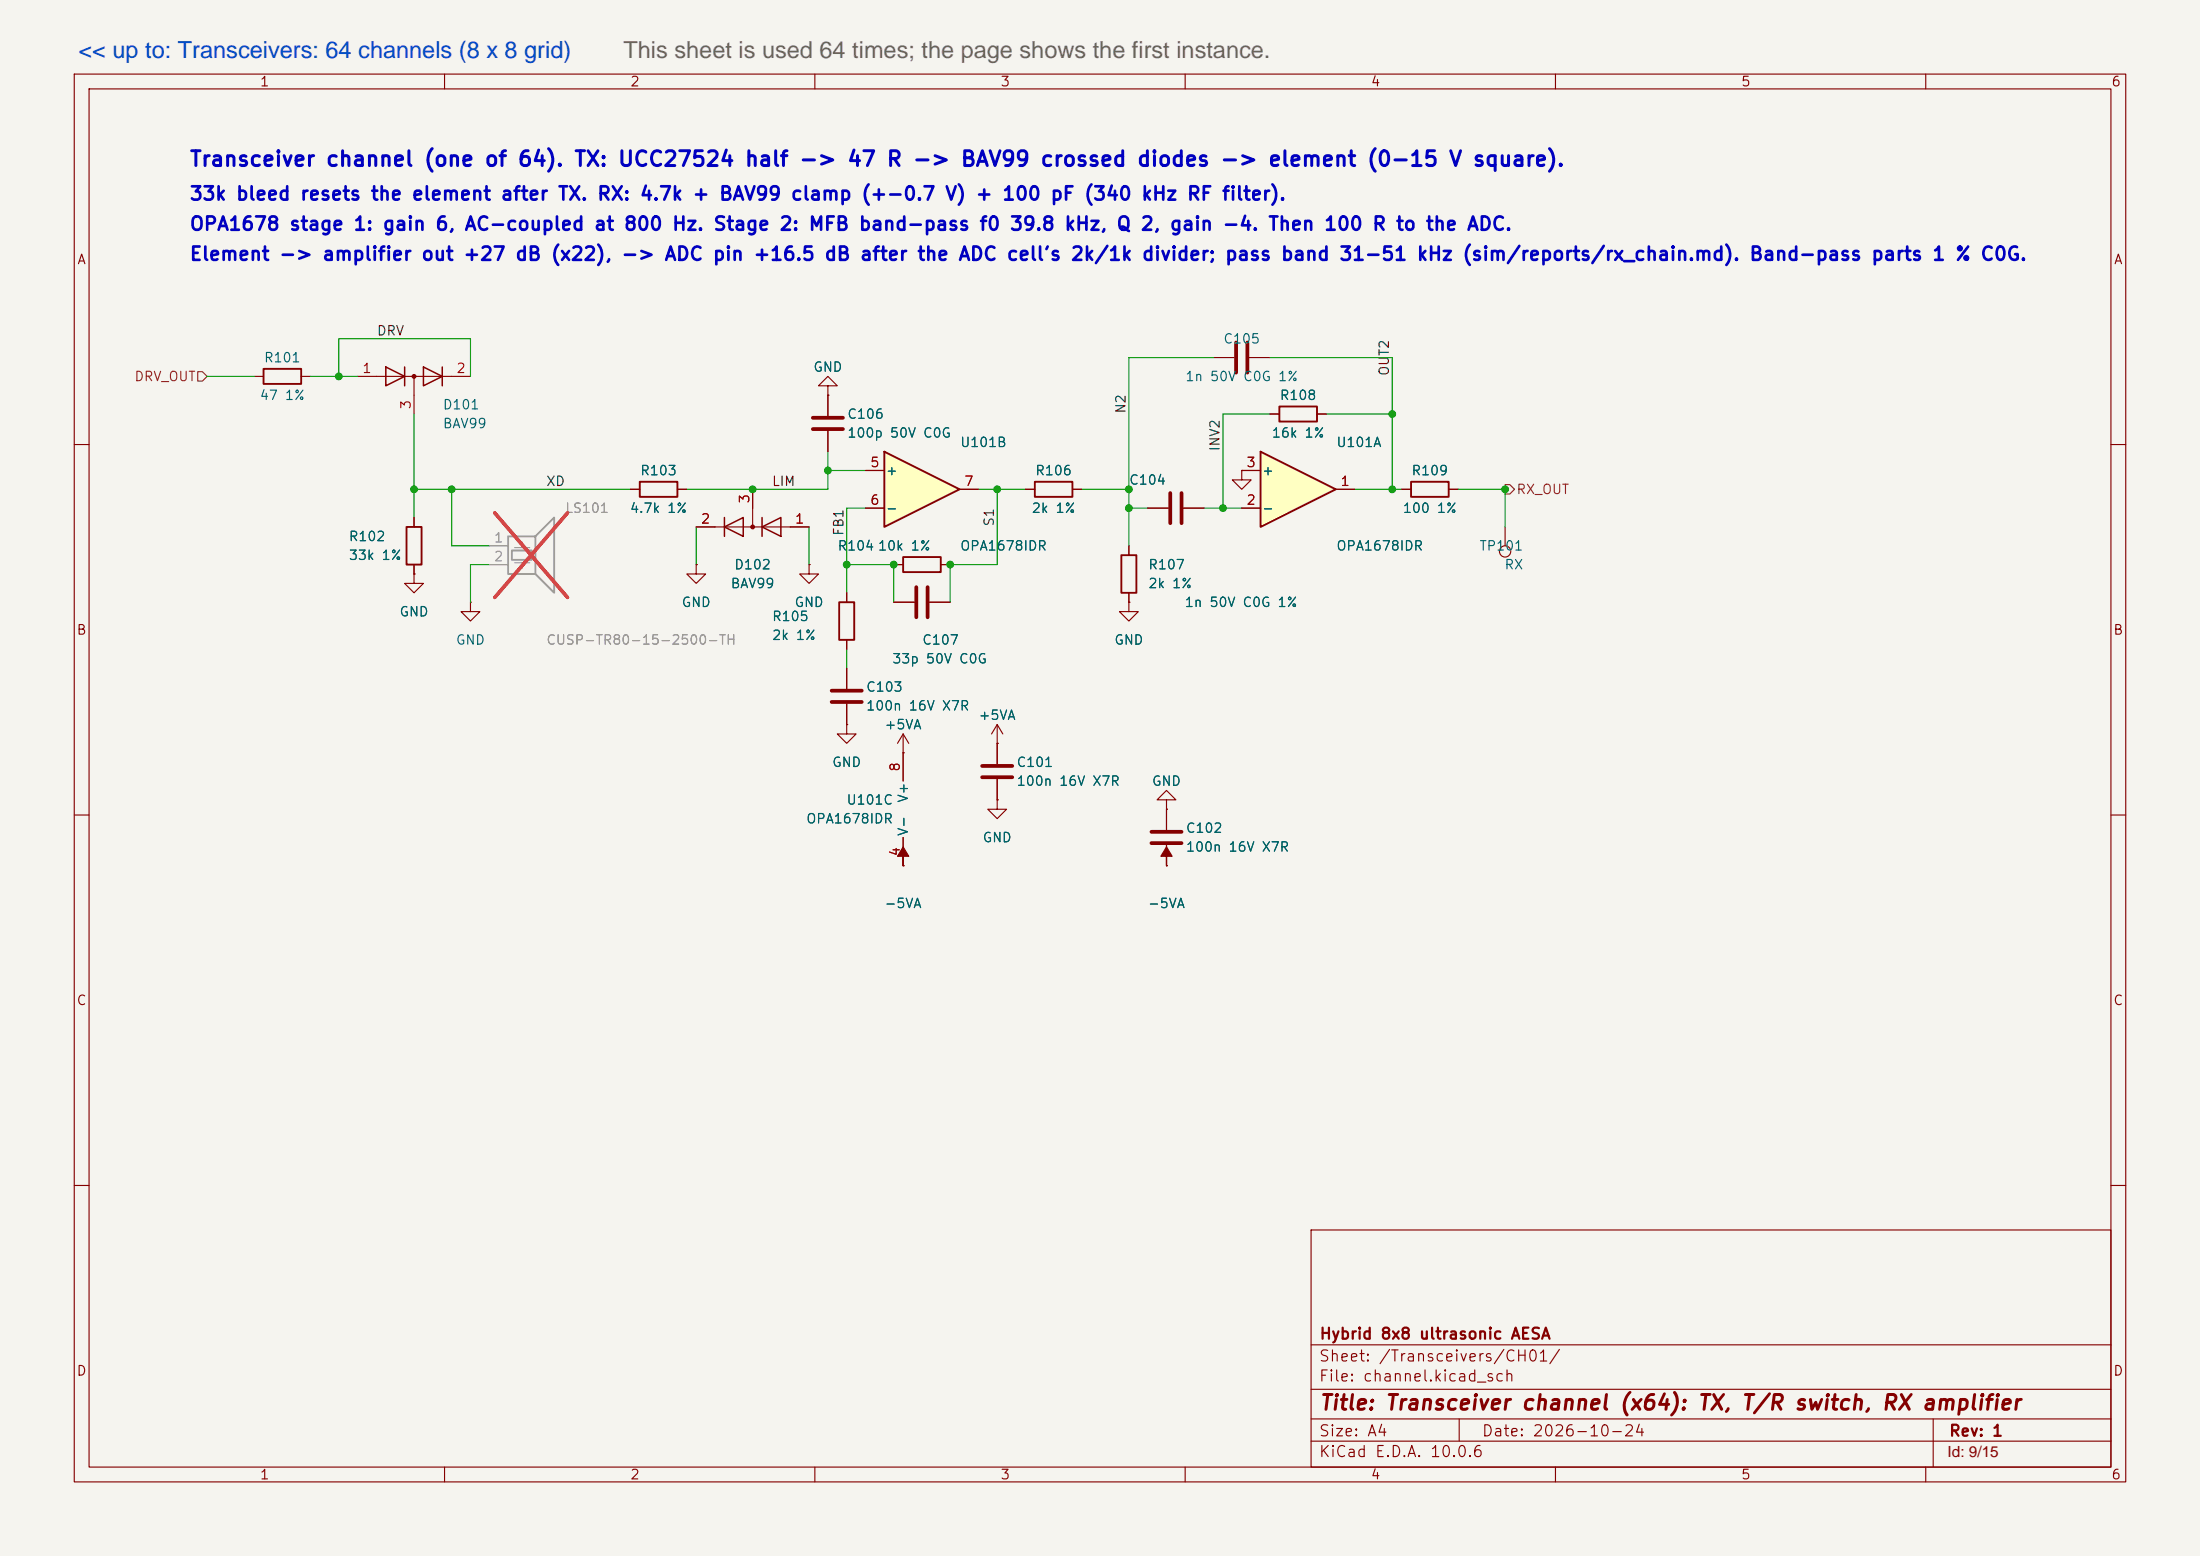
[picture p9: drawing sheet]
<svg xmlns="http://www.w3.org/2000/svg" width="420mm" height="297mm" viewBox="0 0 420 297" stroke-linecap="round" stroke-linejoin="round" font-family="sans-serif">
<path d="M0 0h420.1v297h-420.1z" fill="#f5f4ef" stroke="#f5f4ef" stroke-width=".19"/>
<g fill="none" stroke="#840000" stroke-width=".22">
<path d="M14.2 14.1h391.8v268.8h-391.8zM17 17h386.1v263.1h-386.1zM84.9 14.1v2.9M155.6 14.1v2.9M226.3 14.1v2.9M297.1 14.1v2.9M367.8 14.1v2.9M158.1 73.6h1.8l-1.8-1.7-1.8 1.7h1.8v1.8M158.1 75.4h.1M158.1 75.4v4M14.2 84.9h2.8M79.1 98.8v1.8"/>
<path d="M158.1 82.3v3.9M219.2 97h3.9M226 97h4M237.1 89.8v1.8h1.8l-1.8 1.8-1.7-1.8h1.7M237.1 89.8h.1M403.1 84.9h2.9M79.1 107.8v1.8M170.7 107.8h1.8M179.7 107.8h1.8M215.6 115v1.8h1.8l-1.8 1.8-1.8-1.8h1.8M215.6 115h.1M215.6 104.2v1.8"/>
<path d="M215.6 113.2v1.8M190.4 138.3l-1 1.8M190.4 138.3l1.1 1.8M190.4 138.3v7.6M14.2 155.6h2.8M190.4 141.9h.1M190.4 152.7v1.8h1.8l-1.8 1.8-1.8-1.8h1.8M190.4 152.7h.1M190.4 148.7v4M222.8 154.5v3.9M403.1 155.6h2.9M222.8 161.3v4"/>
<path d="M14.2 226.3h2.8M250.4 234.8h152.7v45.3h-152.7zM403.1 226.3h2.9M250.4 256.7h152.7M250.4 275.1h152.7M250.4 270.9h152.7M250.4 265.2h152.7M278.7 270.9v4.2M369.2 270.9v9.2M84.9 280.1v2.8M155.6 280.1v2.8M226.3 280.1v2.8"/>
<path d="M297.1 280.1v2.8M367.8 280.1v2.8"/>
</g>
<path d="M155.2 79.8h5.8M155.2 81.9h5.8M223.5 94.1v5.8M225.7 94.1v5.8M187.6 146.2h5.7M187.6 148.4h5.7M219.9 158.8h5.8M219.9 161h5.8" fill="none" stroke="#840000" stroke-width=".72"/>
<path d="M77.6 100.6h2.9v7.2h-2.9zM172.5 106.3h7.2v2.9h-7.2zM214.2 106h2.8v7.2h-2.8z" fill="none" stroke="#840000" stroke-width=".36"/>
<path d="M240.7 86.2l14.4 7.2-14.4 7.2z" fill="#ffffc2"/>
<path d="M240.7 86.2l14.4 7.2-14.4 7.2z" fill="none" stroke="#840000" stroke-width=".36"/>
<g fill="none" stroke="#840000" stroke-width=".22">
<path d="M237.1 97h3.6M237.1 89.8h3.6M255.1 93.4h3.6M287.4 100.6v3.6"/>
<circle cx="287.4" cy="105.3" r="1.08"/>
</g>
<path d="M168.9 86.2l14.4 7.2-14.4 7.2z" fill="#ffffc2"/>
<path d="M50.3 70.4h7.2v2.9h-7.2zM244.3 77.6h7.2v2.9h-7.2zM122.2 92h7.2v2.8h-7.2zM168.9 86.2l14.4 7.2-14.4 7.2zM197.6 92h7.2v2.8h-7.2zM269.5 92h7.2v2.8h-7.2zM160.3 115h2.8v7.1h-2.8z" fill="none" stroke="#840000" stroke-width=".36"/>
<g fill="none" stroke="#840000" stroke-width=".22">
<path d="M48.5 71.9h1.8M57.5 71.9h1.8M68.3 71.9h21.6M79.1 71.9v7.1M158.1 75.4h.1M158.1 75.4v4M231.8 68.3h3.9M238.6 68.3h3.9M242.5 79h1.8M251.5 79h1.8M79.1 98.8v1.8M120.4 93.4h1.8"/>
<path d="M129.4 93.4h1.8M143.7 93.4v7.2M158.1 82.3v3.9M165.3 89.8h3.6M165.3 97h3.6M183.3 93.4h3.6M195.8 93.4h1.8M204.8 93.4h1.8M219.2 97h3.9M226 97h4M237.1 89.8h.1M237.1 89.8h3.6"/>
<path d="M237.1 97h3.6M255.1 93.4h3.6M267.7 93.4h1.8M276.7 93.4h1.8M79.1 109.6v1.8h1.8l-1.8 1.8-1.8-1.8h1.8M79.1 109.6h.1M79.1 107.8v1.8M89.9 115v1.8h1.7l-1.7 1.8-1.8-1.8h1.8M89.9 115h.1M133 107.8v1.8h1.8l-1.8 1.8-1.8-1.8h1.8M133 107.8h.1M133 100.6h21.5"/>
<path d="M154.5 107.8v1.8h1.8l-1.8 1.8-1.8-1.8h1.8M154.5 107.8h.1M161.7 113.2v1.8M170.7 115h3.9M170.7 107.8h1.8M177.5 115h4M179.7 107.8h1.8M215.6 115h.1M215.6 104.2v1.8M215.6 113.2v1.8M161.7 138.3v1.8h1.8l-1.8 1.8-1.8-1.8h1.8M161.7 138.3h.1"/>
<path d="M161.7 122.1v1.8M161.7 127.5v4M161.7 134.4v3.9M172.5 143.7h.1M172.5 140.1v9M172.5 159.9v5.4M172.5 140.1l-1.1 1.8M172.5 140.1l1.1 1.8M190.4 141.9h.1M190.4 152.7h.1M190.4 141.9v4M190.4 148.7v4"/>
<path d="M222.8 152.7h1.8l-1.8-1.8-1.8 1.8h1.8v1.8M222.8 154.5h.1M222.8 154.5v3.9M172.5 165.3h.1M222.8 165.3h.1M222.8 161.3v4"/>
</g>
<path d="M236.1 65.4v5.7M238.2 65.4v5.7M175 112.1v5.7M177.2 112.1v5.7M158.8 131.8h5.8M158.8 134h5.8" fill="none" stroke="#840000" stroke-width=".72"/>
<g fill="#840000" stroke="#840000" stroke-width=".22">
<path d="M172.5 161.7l1.1 1.8h-1.1v1.8v-1.8h-1.1z"/>
<path d="M222.8 161.7l1.1 1.8h-1.1v1.8v-1.8h-1.1z"/>
<circle cx="79.1" cy="71.9" r=".36"/>
<circle cx="143.7" cy="100.6" r=".36"/>
</g>
<path d="M73.7 70.1l3.6 1.8-3.6 1.7zM77.3 70.1v3.5M80.9 70.1l3.6 1.8-3.6 1.7zM84.5 70.1v3.5M138.4 98.8v3.6M145.5 98.8v3.6M138.4 100.6l3.5-1.8v3.6zM145.5 100.6l3.6-1.8v3.6z" fill="none" stroke="#840000" stroke-width=".29"/>
<path d="M97 102.4h5.2v7.2h-5.2zM97.8 105.1h3.7v1.8h-3.7zM102.2 102.4l3.6-3.6v14.4l-3.6-3.6" fill="none" stroke="#9c9b98" stroke-width=".36"/>
<path d="M93.4 104.2h3.6M93.4 107.8h3.6M98.3 104.5h2.9M98.3 107.4h2.9M99.7 103.5v1M99.7 107.4v1.1" fill="none" stroke="#9c9b98" stroke-width=".22"/>
<path d="M94.5 97.9l13.9 16.2M108.4 97.9l-13.9 16.2" fill="none" stroke="#e12e31" stroke-width=".65"/>
<path d="M37.8 71h.9l.9 .9-.9 .9h-.9zM287.4 92.5h.9l.9 .9-.9 .9h-.9z" fill="none" stroke="#725600" stroke-width=".22"/>
<g fill="none" stroke="#009600" stroke-width=".22">
<path d="M39.6 71.9h8.9M59.3 71.9h9M64.7 71.9v-7.2h25.2v7.2M79.1 79v19.8M231.8 68.3h-16.2v35.9M242.5 68.3h23.4v25.1M242.5 79h-8.9v18M253.3 79h12.6M79.1 93.4h41.3M86.3 93.4v10.8h7.1M158.1 86.2v7.2h-26.9M158.1 89.8h7.2"/>
<path d="M165.3 97h-3.6v16.2M186.9 93.4h8.9M190.4 93.4v14.4h-8.9v7.2M206.6 93.4h9M215.6 97h3.6M230 97h7.1M258.7 93.4h9M278.5 93.4h8.9v7.2M93.4 107.8h-3.5v7.2M133 100.6v7.2M154.5 100.6v7.2M161.7 107.8h9v7.2"/>
<path d="M161.7 123.9v3.6"/>
</g>
<g fill="#009600" stroke="#009600" stroke-width=".19">
<circle cx="181.5" cy="107.8" r=".65"/>
<circle cx="170.7" cy="107.8" r=".65"/>
<circle cx="190.4" cy="93.4" r=".65"/>
<circle cx="215.6" cy="93.4" r=".65"/>
<circle cx="215.6" cy="97" r=".65"/>
<circle cx="158.1" cy="89.8" r=".65"/>
<circle cx="143.7" cy="93.4" r=".65"/>
<circle cx="86.3" cy="93.4" r=".65"/>
<circle cx="79.1" cy="93.4" r=".65"/>
<circle cx="64.7" cy="71.9" r=".65"/>
<circle cx="161.7" cy="107.8" r=".65"/>
<circle cx="233.6" cy="97" r=".65"/>
<circle cx="265.9" cy="79" r=".65"/>
<circle cx="287.4" cy="93.4" r=".65"/>
<circle cx="265.9" cy="93.4" r=".65"/>
</g>
<text font-size="4.5" fill="#004dcc" x="15" y="11">&lt;&lt; up to: Transceivers: 64 channels (8 x 8 grid)</text>
<text font-size="4.5" fill="#666" x="119.1" y="11">This sheet is used 64 times; the page shows the first instance.</text>
<text font-size="2.9" fill="#840000" x="251.8" y="269.9">Title: Transceiver channel (x64): TX, T/R switch, RX amplifier</text>
<text font-size="2.9" fill="#850000" x="372" y="278.1">Id: 9/15</text>
<text font-size="2.8" fill="#0000c2" x="36.1" y="32.5">Transceiver channel (one of 64). TX: UCC27524 half -&gt; 47 R -&gt; BAV99 crossed diodes -&gt; element (0-15 V square).</text>
<g font-size="2.5" fill="#0000c2">
<text x="36" y="38.9">33k bleed resets the element after TX. RX: 4.7k + BAV99 clamp (+-0.7 V) + 100 pF (340 kHz RF filter).</text>
<text x="36" y="44.6">OPA1678 stage 1: gain 6, AC-coupled at 800 Hz. Stage 2: MFB band-pass f0 39.8 kHz, Q 2, gain -4. Then 100 R to the ADC.</text>
<text x="36" y="50.4">Element -&gt; amplifier out +27 dB (x22), -&gt; ADC pin +16.5 dB after the ADC cell's 2k/1k divider; pass band 31-51 kHz (sim/reports/rx_chain.md). Band-pass parts 1 % C0G.</text>
</g>
<g font-size="2.1" fill="#840000">
<text x="251.9" y="256.2">Hybrid 8x8 ultrasonic AESA</text>
<text x="251.7" y="260.5">Sheet: /Transceivers/CH01/</text>
<text x="251.7" y="264.3">File: channel.kicad_sch</text>
<text x="251.7" y="274.7">Size: A4</text>
<text x="282.9" y="274.7">Date: 2026-10-24</text>
<text x="372.1" y="274.7">Rev: 1</text>
<text x="251.7" y="278.7">KiCad E.D.A. 10.0.6</text>
</g>
<g font-size="1.8" fill="#840000">
<text x="49.5" y="17">1</text>
<text x="120.2" y="17">2</text>
<text x="190.9" y="17">3</text>
<text x="261.7" y="17">4</text>
<text x="332.4" y="17">5</text>
<text x="403.1" y="17">6</text>
<text x="14.6" y="50.9">A</text>
<text x="403.6" y="50.9">A</text>
<text x="14.5" y="121.6">B</text>
<text x="403.5" y="121.6">B</text>
<text x="14.5" y="192.3">C</text>
<text x="403.5" y="192.3">C</text>
<text x="14.5" y="263.1">D</text>
<text x="403.5" y="263.1">D</text>
<text x="49.5" y="282.9">1</text>
<text x="120.2" y="282.9">2</text>
<text x="190.9" y="282.9">3</text>
<text x="261.7" y="282.9">4</text>
<text x="332.4" y="282.9">5</text>
<text x="403.1" y="282.9">6</text>
</g>
<g font-size="1.8" fill="#0f0f0f">
<text x="71.9" y="64.5">DRV</text>
<text x="265.7" y="71.9" transform="rotate(-90 265.7 71.9)">OUT2</text>
<text x="215.4" y="79.1" transform="rotate(-90 215.4 79.1)">N2</text>
<text x="233.4" y="86.3" transform="rotate(-90 233.4 86.3)">INV2</text>
<text x="104.2" y="93.2">XD</text>
<text x="147.3" y="93.2">LIM</text>
<text x="190.3" y="100.6" transform="rotate(-90 190.3 100.6)">S1</text>
<text x="161.5" y="102.4" transform="rotate(-90 161.5 102.4)">FB1</text>
</g>
<g font-size="1.8" fill="#006464">
<text x="50.3" y="69.6">R101</text>
<text x="155.2" y="71.4">GND</text>
<text x="233.5" y="66">C105</text>
<text x="49.5" y="76.8">47 1%</text>
<text x="226.2" y="73.2">1n 50V C0G 1%</text>
<text x="244.3" y="76.8">R108</text>
<text x="84.4" y="78.6">D101</text>
<text x="84.4" y="82.2">BAV99</text>
<text x="161.7" y="80.4">C106</text>
<text x="161.7" y="84">100p 50V C0G</text>
<text x="242.7" y="84">16k 1%</text>
<text x="183.2" y="85.8">U101B</text>
<text x="255.1" y="85.8">U101A</text>
<text x="122.1" y="91.2">R103</text>
<text x="169" y="91.2">+</text>
<text x="197.6" y="91.2">R106</text>
<text x="215.5" y="93">C104</text>
<text x="240.9" y="91.2">+</text>
<text x="269.4" y="91.2">R109</text>
<text x="120.2" y="98.4">4.7k 1%</text>
<text x="169" y="98.4">-</text>
<text x="196.9" y="98.4">2k 1%</text>
<text x="240.9" y="98.4">-</text>
<text x="267.8" y="98.4">100 1%</text>
<text x="66.5" y="103.8">R102</text>
<text x="66.5" y="107.3">33k 1%</text>
<text x="159.8" y="105.5">R104</text>
<text x="167.5" y="105.5">10k 1%</text>
<text x="183.2" y="105.5">OPA1678IDR</text>
<text x="255.1" y="105.5">OPA1678IDR</text>
<text x="282.4" y="105.5">TP101</text>
<text x="139.4" y="112.7">BAV99</text>
<text x="140.1" y="109.1">D102</text>
<text x="219.2" y="109.1">R107</text>
<text x="219.2" y="112.7">2k 1%</text>
<text x="287.2" y="109.1">RX</text>
<text x="76.2" y="118.1">GND</text>
<text x="130" y="116.3">GND</text>
<text x="147.3" y="119">R105</text>
<text x="151.6" y="116.3">GND</text>
<text x="226.1" y="116.3">1n 50V C0G 1%</text>
<text x="86.9" y="123.5">GND</text>
<text x="147.3" y="122.6">2k 1%</text>
<text x="176" y="123.5">C107</text>
<text x="212.7" y="123.5">GND</text>
<text x="170.3" y="127.1">33p 50V C0G</text>
<text x="165.3" y="132.5">C103</text>
<text x="165.3" y="136.1">100n 16V X7R</text>
<text x="186.8" y="137.9">+5VA</text>
<text x="168.8" y="139.7">+5VA</text>
<text x="158.8" y="146.9">GND</text>
<text x="194" y="146.9">C101</text>
<text x="161.5" y="154.1">U101C</text>
<text x="173.8" y="153.4" transform="rotate(-90 173.8 153.4)">V+</text>
<text x="194" y="150.5">100n 16V X7R</text>
<text x="219.9" y="150.5">GND</text>
<text x="153.8" y="157.6">OPA1678IDR</text>
<text x="173.8" y="159.7" transform="rotate(-90 173.8 159.7)">V-</text>
<text x="187.5" y="161.2">GND</text>
<text x="226.3" y="159.4">C102</text>
<text x="226.3" y="163">100n 16V X7R</text>
<text x="168.8" y="173.8">-5VA</text>
<text x="219.1" y="173.8">-5VA</text>
</g>
<g font-size="1.8" fill="#a90000">
<text x="69.1" y="71.7">1</text>
<text x="87" y="71.7">2</text>
<text x="78.9" y="78.3" transform="rotate(-90 78.9 78.3)">3</text>
<text x="166.1" y="89.6">5</text>
<text x="237.9" y="89.6">3</text>
<text x="184" y="93.2">7</text>
<text x="255.9" y="93.2">1</text>
<text x="133.7" y="100.4">2</text>
<text x="143.6" y="96.2" transform="rotate(-90 143.6 96.2)">3</text>
<text x="151.7" y="100.4">1</text>
<text x="166.1" y="96.8">6</text>
<text x="237.9" y="96.8">2</text>
<text x="172.3" y="147.4" transform="rotate(-90 172.3 147.4)">8</text>
<text x="172.3" y="163.6" transform="rotate(-90 172.3 163.6)">4</text>
</g>
<g font-size="1.8" fill="#725600">
<text x="25.5" y="73.2">DRV_OUT</text>
<text x="289.5" y="94.8">RX_OUT</text>
</g>
<g font-size="1.8" fill="#939391">
<text x="107.8" y="98.4">LS101</text>
<text x="104.2" y="123.5">CUSP-TR80-15-2500-TH</text>
</g>
<g font-size="1.8" fill="#a5a4a2">
<text x="94.2" y="104">1</text>
<text x="94.2" y="107.6">2</text>
</g>
</svg>
